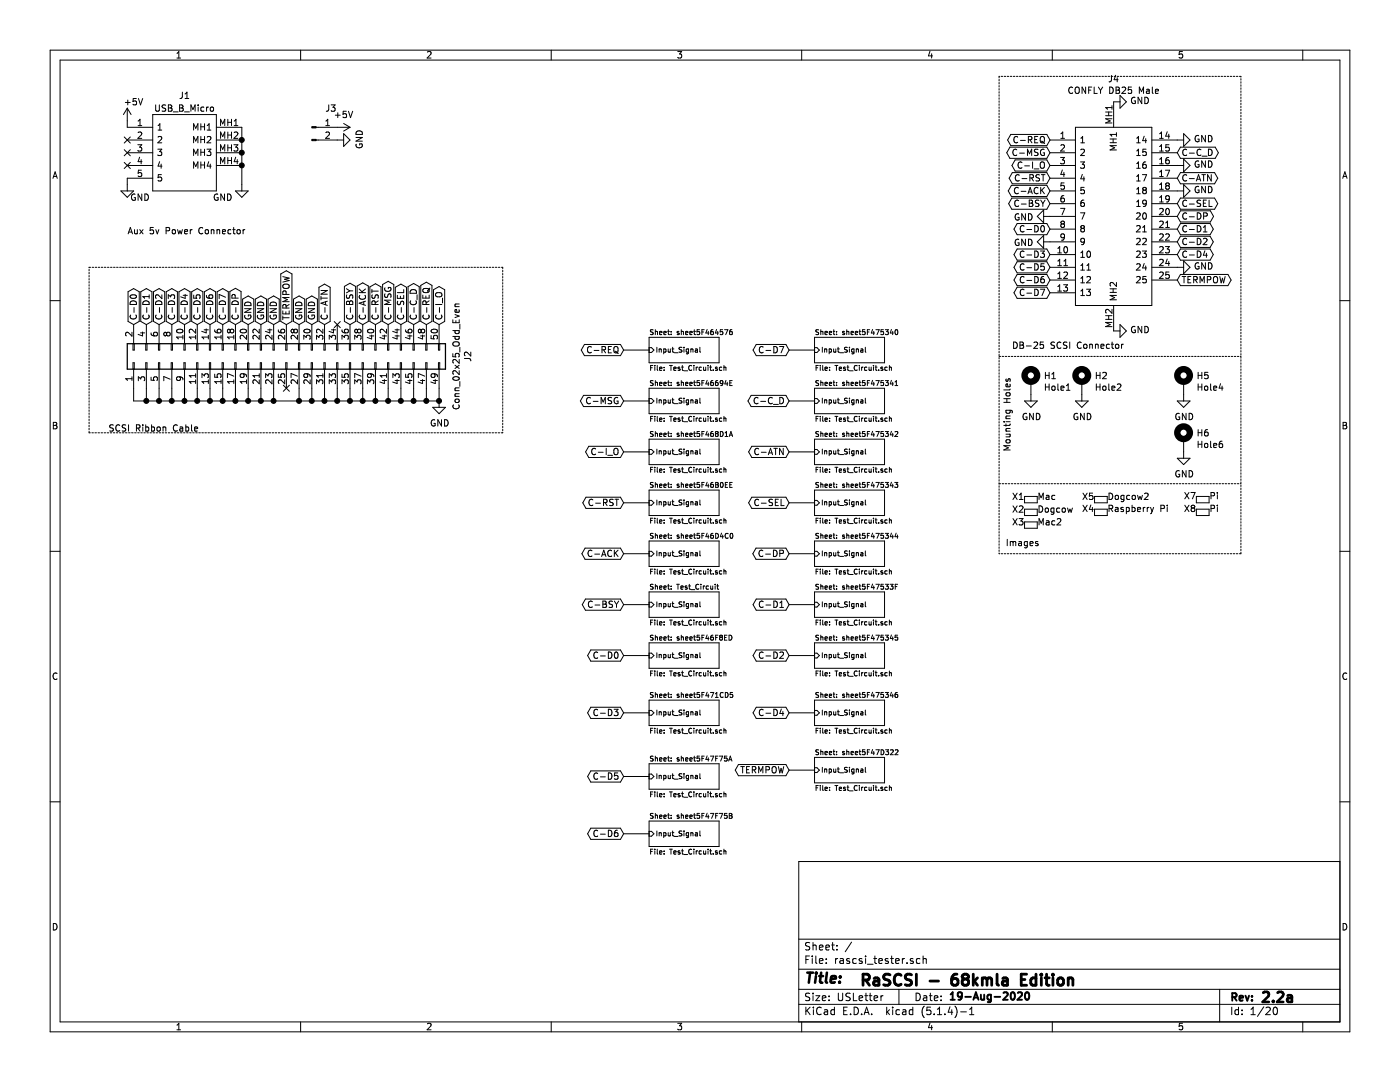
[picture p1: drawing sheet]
EESchema Schematic File Version 4
LIBS:rascsi_tester-cache
EELAYER 30 0
EELAYER END
$Descr USLetter 11000 8500
encoding utf-8
Sheet 1 20
Title ""
Date ""
Rev ""
Comp ""
Comment1 ""
Comment2 ""
Comment3 ""
Comment4 ""
$EndDescr
$Comp
L Connector_Generic:Conn_02x25_Odd_Even J2
U 1 1
P 2250 2850
F 0 "J2" H 2300 1425 50  0000 C CNN
F 1 "Conn_02x25_Odd_Even" H 2300 1516 50  0000 C CNN
F 2 "Connector_PinHeader_2.54mm:PinHeader_2x25_P2.54mm_Vertical" H 2250 2850 50  0001 C CNN
F 3 "~" H 2250 2850 50  0001 C CNN
F 4 "C40024" H 2250 2850 50  0001 C CNN "LCSC"
	1    2250 2850
	0    -1   -1   0   
$EndComp
Wire Wire Line
	1050 3150 1050 3050
Wire Wire Line
	1050 3150 1150 3150
Wire Wire Line
	1150 3150 1150 3050
Wire Wire Line
	1150 3150 1250 3150
Wire Wire Line
	1250 3150 1250 3050
Connection ~ 1150 3150
Wire Wire Line
	1250 3150 1350 3150
Wire Wire Line
	1350 3150 1350 3050
Connection ~ 1250 3150
Wire Wire Line
	1350 3150 1450 3150
Wire Wire Line
	1450 3150 1450 3050
Connection ~ 1350 3150
Wire Wire Line
	1450 3150 1550 3150
Wire Wire Line
	1550 3150 1550 3050
Connection ~ 1450 3150
Wire Wire Line
	1550 3150 1650 3150
Wire Wire Line
	1650 3150 1650 3050
Connection ~ 1550 3150
Wire Wire Line
	1650 3150 1750 3150
Wire Wire Line
	1750 3150 1750 3050
Connection ~ 1650 3150
Wire Wire Line
	1750 3150 1850 3150
Wire Wire Line
	1850 3150 1850 3050
Connection ~ 1750 3150
Wire Wire Line
	1850 3150 1950 3150
Wire Wire Line
	1950 3150 1950 3050
Connection ~ 1850 3150
Wire Wire Line
	1950 3150 2050 3150
Wire Wire Line
	2050 3150 2050 3050
Connection ~ 1950 3150
Wire Wire Line
	2050 3150 2150 3150
Wire Wire Line
	2150 3150 2150 3050
Connection ~ 2050 3150
Wire Wire Line
	2150 3150 2350 3150
Wire Wire Line
	2350 3150 2350 3050
Connection ~ 2150 3150
Wire Wire Line
	2350 3150 2450 3150
Wire Wire Line
	2450 3150 2450 3050
Connection ~ 2350 3150
Wire Wire Line
	2450 3150 2550 3150
Wire Wire Line
	2550 3150 2550 3050
Connection ~ 2450 3150
Wire Wire Line
	2550 3150 2650 3150
Wire Wire Line
	2650 3150 2650 3050
Connection ~ 2550 3150
Wire Wire Line
	2650 3150 2750 3150
Wire Wire Line
	2750 3150 2750 3050
Connection ~ 2650 3150
Wire Wire Line
	2750 3150 2850 3150
Wire Wire Line
	2850 3150 2850 3050
Connection ~ 2750 3150
Wire Wire Line
	2850 3150 2950 3150
Wire Wire Line
	2950 3150 2950 3050
Connection ~ 2850 3150
Wire Wire Line
	2950 3150 3050 3150
Wire Wire Line
	3050 3150 3050 3050
Connection ~ 2950 3150
Wire Wire Line
	3050 3150 3150 3150
Wire Wire Line
	3150 3150 3150 3050
Connection ~ 3050 3150
Wire Wire Line
	3150 3150 3250 3150
Wire Wire Line
	3250 3150 3250 3050
Connection ~ 3150 3150
Wire Wire Line
	3250 3150 3350 3150
Wire Wire Line
	3350 3150 3350 3050
Connection ~ 3250 3150
Wire Wire Line
	3350 3150 3450 3150
Wire Wire Line
	3450 3150 3450 3050
Connection ~ 3350 3150
Text GLabel 1050 2550 1    50   BiDi ~ 0
C-D0
Text GLabel 1150 2550 1    50   BiDi ~ 0
C-D1
Text GLabel 1250 2550 1    50   BiDi ~ 0
C-D2
Text GLabel 1350 2550 1    50   BiDi ~ 0
C-D3
Text GLabel 1450 2550 1    50   BiDi ~ 0
C-D4
Text GLabel 1550 2550 1    50   BiDi ~ 0
C-D5
Text GLabel 1650 2550 1    50   BiDi ~ 0
C-D6
Text GLabel 1750 2550 1    50   BiDi ~ 0
C-D7
Text GLabel 1850 2550 1    50   BiDi ~ 0
C-DP
Text GLabel 1950 2550 1    50   BiDi ~ 0
GND
Text GLabel 2050 2550 1    50   BiDi ~ 0
GND
Text GLabel 2150 2550 1    50   BiDi ~ 0
GND
Text GLabel 2350 2550 1    50   BiDi ~ 0
GND
Text GLabel 2450 2550 1    50   BiDi ~ 0
GND
Text GLabel 2550 2550 1    50   BiDi ~ 0
C-ATN
Text GLabel 2750 2550 1    50   BiDi ~ 0
C-BSY
Text GLabel 2850 2550 1    50   BiDi ~ 0
C-ACK
Text GLabel 2950 2550 1    50   BiDi ~ 0
C-RST
Text GLabel 3050 2550 1    50   BiDi ~ 0
C-MSG
Text GLabel 3150 2550 1    50   BiDi ~ 0
C-SEL
Text GLabel 3250 2550 1    50   BiDi ~ 0
C-C_D
Text GLabel 3350 2550 1    50   BiDi ~ 0
C-REQ
Text GLabel 3450 2550 1    50   BiDi ~ 0
C-I_O
NoConn ~ 2250 3050
NoConn ~ 2650 2550
Wire Notes Line
	7850 2800 9750 2800
Wire Notes Line
	9750 4350 9750 600 
Wire Notes Line
	9750 600  7850 600 
Wire Notes Line
	7850 600  7850 4350
Text Notes 7950 2750 0    50   ~ 0
DB-25 SCSI Connector
Text Notes 850  3400 0    50   ~ 0
SCSI Ribbon Cable
Wire Notes Line
	700  2100 3950 2100
Wire Notes Line
	3950 2100 3950 3400
Wire Notes Line
	3950 3400 700  3400
Wire Notes Line
	700  3400 700  2100
$Comp
L power:GND #PWR06
U 1 1
P 3450 3150
F 0 "#PWR06" H 3450 2900 50  0001 C CNN
F 1 "GND" H 3455 2977 50  0000 C CNN
F 2 "" H 3450 3150 50  0001 C CNN
F 3 "" H 3450 3150 50  0001 C CNN
	1    3450 3150
	1    0    0    -1  
$EndComp
Connection ~ 3450 3150
Text GLabel 8250 1800 0    50   BiDi ~ 0
C-D0
Text GLabel 9250 1800 2    50   BiDi ~ 0
C-D1
Text GLabel 9250 1900 2    50   BiDi ~ 0
C-D2
Text GLabel 8250 2000 0    50   BiDi ~ 0
C-D3
Text GLabel 9250 2000 2    50   BiDi ~ 0
C-D4
Text GLabel 8250 2100 0    50   BiDi ~ 0
C-D5
Text GLabel 8250 2200 0    50   BiDi ~ 0
C-D6
Text GLabel 8250 2300 0    50   BiDi ~ 0
C-D7
Text GLabel 9250 1700 2    50   BiDi ~ 0
C-DP
Text GLabel 9250 1400 2    50   BiDi ~ 0
C-ATN
Text GLabel 8250 1600 0    50   BiDi ~ 0
C-BSY
Text GLabel 8250 1500 0    50   BiDi ~ 0
C-ACK
Text GLabel 8250 1400 0    50   BiDi ~ 0
C-RST
Text GLabel 8250 1200 0    50   BiDi ~ 0
C-MSG
Text GLabel 9250 1600 2    50   BiDi ~ 0
C-SEL
Text GLabel 9250 1200 2    50   BiDi ~ 0
C-C_D
Text GLabel 8250 1100 0    50   BiDi ~ 0
C-REQ
Text GLabel 8250 1300 0    50   BiDi ~ 0
C-I_O
Text GLabel 9250 2200 2    50   BiDi ~ 0
TERMPOW
$Comp
L power:GND #PWR012
U 1 1
P 8750 2600
F 0 "#PWR012" H 8750 2350 50  0001 C CNN
F 1 "GND" V 8755 2472 50  0000 R CNN
F 2 "" H 8750 2600 50  0001 C CNN
F 3 "" H 8750 2600 50  0001 C CNN
	1    8750 2600
	0    -1   -1   0   
$EndComp
$Comp
L power:GND #PWR015
U 1 1
P 9250 1100
F 0 "#PWR015" H 9250 850 50  0001 C CNN
F 1 "GND" V 9255 972 50  0000 R CNN
F 2 "" H 9250 1100 50  0001 C CNN
F 3 "" H 9250 1100 50  0001 C CNN
	1    9250 1100
	0    -1   -1   0   
$EndComp
$Comp
L power:GND #PWR016
U 1 1
P 9250 1300
F 0 "#PWR016" H 9250 1050 50  0001 C CNN
F 1 "GND" V 9255 1172 50  0000 R CNN
F 2 "" H 9250 1300 50  0001 C CNN
F 3 "" H 9250 1300 50  0001 C CNN
	1    9250 1300
	0    -1   -1   0   
$EndComp
$Comp
L power:GND #PWR017
U 1 1
P 9250 1500
F 0 "#PWR017" H 9250 1250 50  0001 C CNN
F 1 "GND" V 9255 1372 50  0000 R CNN
F 2 "" H 9250 1500 50  0001 C CNN
F 3 "" H 9250 1500 50  0001 C CNN
	1    9250 1500
	0    -1   -1   0   
$EndComp
$Comp
L power:GND #PWR08
U 1 1
P 8250 1700
F 0 "#PWR08" H 8250 1450 50  0001 C CNN
F 1 "GND" V 8255 1572 50  0000 R CNN
F 2 "" H 8250 1700 50  0001 C CNN
F 3 "" H 8250 1700 50  0001 C CNN
	1    8250 1700
	0    1    1    0   
$EndComp
$Comp
L power:GND #PWR09
U 1 1
P 8250 1900
F 0 "#PWR09" H 8250 1650 50  0001 C CNN
F 1 "GND" V 8255 1772 50  0000 R CNN
F 2 "" H 8250 1900 50  0001 C CNN
F 3 "" H 8250 1900 50  0001 C CNN
	1    8250 1900
	0    1    1    0   
$EndComp
$Comp
L power:GND #PWR018
U 1 1
P 9250 2100
F 0 "#PWR018" H 9250 1850 50  0001 C CNN
F 1 "GND" V 9255 1972 50  0000 R CNN
F 2 "" H 9250 2100 50  0001 C CNN
F 3 "" H 9250 2100 50  0001 C CNN
	1    9250 2100
	0    -1   -1   0   
$EndComp
$Comp
L power:GND #PWR011
U 1 1
P 8750 800
F 0 "#PWR011" H 8750 550 50  0001 C CNN
F 1 "GND" V 8755 672 50  0000 R CNN
F 2 "" H 8750 800 50  0001 C CNN
F 3 "" H 8750 800 50  0001 C CNN
	1    8750 800 
	0    -1   -1   0   
$EndComp
$Comp
L Mechanical:MountingHole_Pad H1
U 1 1
P 8100 3000
F 0 "H1" H 8200 3049 50  0000 L CNN
F 1 "Hole1" H 8200 2958 50  0000 L CNN
F 2 "MountingHole:MountingHole_2.7mm_M2.5_Pad_Via" H 8100 3000 50  0001 C CNN
F 3 "~" H 8100 3000 50  0001 C CNN
	1    8100 3000
	1    0    0    -1  
$EndComp
$Comp
L Mechanical:MountingHole_Pad H2
U 1 1
P 8500 3000
F 0 "H2" H 8600 3049 50  0000 L CNN
F 1 "Hole2" H 8600 2958 50  0000 L CNN
F 2 "MountingHole:MountingHole_2.7mm_M2.5_Pad_Via" H 8500 3000 50  0001 C CNN
F 3 "~" H 8500 3000 50  0001 C CNN
	1    8500 3000
	1    0    0    -1  
$EndComp
$Comp
L Mechanical:MountingHole_Pad H5
U 1 1
P 9300 3000
F 0 "H5" H 9400 3049 50  0000 L CNN
F 1 "Hole4" H 9400 2958 50  0000 L CNN
F 2 "MountingHole:MountingHole_2.7mm_M2.5_Pad_Via" H 9300 3000 50  0001 C CNN
F 3 "~" H 9300 3000 50  0001 C CNN
	1    9300 3000
	1    0    0    -1  
$EndComp
$Comp
L Mechanical:MountingHole_Pad H6
U 1 1
P 9300 3450
F 0 "H6" H 9400 3499 50  0000 L CNN
F 1 "Hole6" H 9400 3408 50  0000 L CNN
F 2 "MountingHole:MountingHole_2.7mm_M2.5_Pad_Via" H 9300 3450 50  0001 C CNN
F 3 "~" H 9300 3450 50  0001 C CNN
	1    9300 3450
	1    0    0    -1  
$EndComp
$Comp
L SamacSys_Parts:Logo X1
U 1 1
P 8100 4000
F 0 "X1" H 7950 4100 50  0000 L CNN
F 1 "Mac" H 8150 4100 50  0000 L CNN
F 2 "SamacSys_Parts:mac_happy_small" H 8100 4000 50  0001 C CNN
F 3 "" H 8100 4000 50  0001 C CNN
	1    8100 4000
	1    0    0    -1  
$EndComp
$Comp
L SamacSys_Parts:Logo X2
U 1 1
P 8100 4100
F 0 "X2" H 7950 4200 50  0000 L CNN
F 1 "Dogcow" H 8150 4200 50  0000 L CNN
F 2 "SamacSys_Parts:dogcow" H 8100 4100 50  0001 C CNN
F 3 "" H 8100 4100 50  0001 C CNN
	1    8100 4100
	1    0    0    -1  
$EndComp
$Comp
L SamacSys_Parts:Logo X3
U 1 1
P 8100 4200
F 0 "X3" H 7950 4300 50  0000 L CNN
F 1 "Mac2" H 8150 4300 50  0000 L CNN
F 2 "SamacSys_Parts:mac_happy_small" H 8100 4200 50  0001 C CNN
F 3 "SamacSys_Parts:mac_happy_small" H 8100 4200 50  0001 C CNN
	1    8100 4200
	1    0    0    -1  
$EndComp
$Comp
L SamacSys_Parts:Logo X5
U 1 1
P 8650 4000
F 0 "X5" H 8500 4100 50  0000 L CNN
F 1 "Dogcow2" H 8700 4100 50  0000 L CNN
F 2 "SamacSys_Parts:dogcow" H 8650 4000 50  0001 C CNN
F 3 "" H 8650 4000 50  0001 C CNN
	1    8650 4000
	1    0    0    -1  
$EndComp
$Comp
L power:GND #PWR07
U 1 1
P 8100 3100
F 0 "#PWR07" H 8100 2850 50  0001 C CNN
F 1 "GND" H 8105 2927 50  0000 C CNN
F 2 "" H 8100 3100 50  0001 C CNN
F 3 "" H 8100 3100 50  0001 C CNN
	1    8100 3100
	1    0    0    -1  
$EndComp
$Comp
L power:GND #PWR020
U 1 1
P 9300 3550
F 0 "#PWR020" H 9300 3300 50  0001 C CNN
F 1 "GND" H 9305 3377 50  0000 C CNN
F 2 "" H 9300 3550 50  0001 C CNN
F 3 "" H 9300 3550 50  0001 C CNN
	1    9300 3550
	1    0    0    -1  
$EndComp
$Comp
L power:GND #PWR019
U 1 1
P 9300 3100
F 0 "#PWR019" H 9300 2850 50  0001 C CNN
F 1 "GND" H 9305 2927 50  0000 C CNN
F 2 "" H 9300 3100 50  0001 C CNN
F 3 "" H 9300 3100 50  0001 C CNN
	1    9300 3100
	1    0    0    -1  
$EndComp
$Comp
L power:GND #PWR010
U 1 1
P 8500 3100
F 0 "#PWR010" H 8500 2850 50  0001 C CNN
F 1 "GND" H 8505 2927 50  0000 C CNN
F 2 "" H 8500 3100 50  0001 C CNN
F 3 "" H 8500 3100 50  0001 C CNN
	1    8500 3100
	1    0    0    -1  
$EndComp
Wire Notes Line
	7850 3800 9750 3800
Wire Notes Line
	9750 4350 7850 4350
Text Notes 7900 4300 0    50   ~ 0
Images
Text Notes 7950 3550 1    50   ~ 0
Mounting Holes
$Comp
L SamacSys_Parts:Logo X7
U 1 1
P 9450 3850
F 0 "X7" H 9600 3900 50  0000 R CNN
F 1 "Pi" H 9400 3900 50  0000 R CNN
F 2 "SamacSys_Parts:pi_logo" H 9450 3850 50  0001 C CNN
F 3 "" H 9450 3850 50  0001 C CNN
	1    9450 3850
	-1   0    0    1   
$EndComp
$Comp
L SamacSys_Parts:Logo X4
U 1 1
P 8650 3950
F 0 "X4" H 8800 4000 50  0000 R CNN
F 1 "Raspberry Pi" H 8600 4000 50  0000 R CNN
F 2 "SamacSys_Parts:pi_logo" H 8650 3950 50  0001 C CNN
F 3 "" H 8650 3950 50  0001 C CNN
	1    8650 3950
	-1   0    0    1   
$EndComp
$Comp
L SamacSys_Parts:L717SDB25PA4CH4F J4
U 1 1
P 8750 800
F 0 "J4" V 8569 800 50  0000 C CNN
F 1 "CONFLY DB25 Male" V 8660 800 50  0000 C CNN
F 2 "L717SDB25PA4CH4F" H 10400 1100 50  0001 L CNN
F 3 "https://componentsearchengine.com/Datasheets/1/L717SDB25PA4CH4F.pdf" H 10400 1000 50  0001 L CNN
F 4 "D-Sub Standard Connectors 25P Size B Stamped Male DSub Contact SD" H 10400 900 50  0001 L CNN "Description"
F 5 "12.55" H 10400 800 50  0001 L CNN "Height"
F 6 "523-L717SDB25PA4CH4F" H 10400 700 50  0001 L CNN "Mouser Part Number"
F 7 "https://www.mouser.com/Search/Refine.aspx?Keyword=523-L717SDB25PA4CH4F" H 10400 600 50  0001 L CNN "Mouser Price/Stock"
F 8 "Amphenol" H 10400 500 50  0001 L CNN "Manufacturer_Name"
F 9 "L717SDB25PA4CH4F" H 10400 400 50  0001 L CNN "Manufacturer_Part_Number"
F 10 "C75751" V 8750 800 50  0001 C CNN "LCSC"
	1    8750 800 
	0    -1   1    0   
$EndComp
$Comp
L SamacSys_Parts:Logo X8
U 1 1
P 9450 3950
F 0 "X8" H 9600 4000 50  0000 R CNN
F 1 "Pi" H 9400 4000 50  0000 R CNN
F 2 "SamacSys_Parts:scsi_logo" H 9450 3950 50  0001 C CNN
F 3 "" H 9450 3950 50  0001 C CNN
	1    9450 3950
	-1   0    0    1   
$EndComp
Text Notes 6750 7760 0    87   ~ 17
RaSCSI - 68kmla Edition
Text Notes 9900 7890 0    79   ~ 16
2.2a
Text Notes 7450 7870 0    59   ~ 12
19-Aug-2020
$Comp
L Connector:Conn_01x02_Male J3
U 1 1
P 2450 1000
F 0 "J3" H 2600 1150 50  0000 C CNN
F 1 "Conn_01x02_Male" H 2558 1090 50  0001 C CNN
F 2 "Connector_PinHeader_2.54mm:PinHeader_1x02_P2.54mm_Vertical" H 2450 1000 50  0001 C CNN
F 3 "~" H 2450 1000 50  0001 C CNN
	1    2450 1000
	1    0    0    -1  
$EndComp
$Comp
L power:+5V #PWR04
U 1 1
P 2650 1000
F 0 "#PWR04" H 2650 850 50  0001 C CNN
F 1 "+5V" V 2550 1050 50  0000 C CNN
F 2 "" H 2650 1000 50  0001 C CNN
F 3 "" H 2650 1000 50  0001 C CNN
	1    2650 1000
	0    1    1    0   
$EndComp
$Comp
L power:GND #PWR05
U 1 1
P 2650 1100
F 0 "#PWR05" H 2650 850 50  0001 C CNN
F 1 "GND" H 2655 927 50  0000 C CNN
F 2 "" H 2650 1100 50  0001 C CNN
F 3 "" H 2650 1100 50  0001 C CNN
	1    2650 1100
	0    -1   -1   0   
$EndComp
Text GLabel 2250 2550 1    50   BiDi ~ 0
TERMPOW
$Comp
L SamacSys_Parts:U254-051N-4BH806 J1
U 1 1
P 1000 1000
F 0 "J1" H 1450 1250 50  0000 C CNN
F 1 "USB_B_Micro" H 1450 1150 50  0000 C CNN
F 2 "SamacSys_Parts:U254051N4BH806" H 1150 950 50  0001 C CNN
F 3 "~" H 1150 950 50  0001 C CNN
F 4 "C319170" H 1000 1000 50  0001 C CNN "LCSC"
	1    1000 1000
	1    0    0    -1  
$EndComp
$Comp
L power:GND #PWR02
U 1 1
P 1000 1450
F 0 "#PWR02" H 1000 1200 50  0001 C CNN
F 1 "GND" H 1100 1350 50  0000 C CNN
F 2 "" H 1000 1450 50  0001 C CNN
F 3 "" H 1000 1450 50  0001 C CNN
	1    1000 1450
	1    0    0    -1  
$EndComp
$Comp
L power:GND #PWR03
U 1 1
P 1900 1450
F 0 "#PWR03" H 1900 1200 50  0001 C CNN
F 1 "GND" H 1750 1350 50  0000 C CNN
F 2 "" H 1900 1450 50  0001 C CNN
F 3 "" H 1900 1450 50  0001 C CNN
	1    1900 1450
	1    0    0    -1  
$EndComp
$Comp
L power:+5V #PWR01
U 1 1
P 1000 950
F 0 "#PWR01" H 1000 800 50  0001 C CNN
F 1 "+5V" H 1050 1100 50  0000 C CNN
F 2 "" H 1000 950 50  0001 C CNN
F 3 "" H 1000 950 50  0001 C CNN
	1    1000 950 
	1    0    0    -1  
$EndComp
NoConn ~ 1000 1100
NoConn ~ 1000 1200
NoConn ~ 1000 1300
Text Notes 1000 1850 0    50   ~ 0
Aux 5v Power Connector
Connection ~ 1900 1100
Wire Wire Line
	1900 1100 1900 1000
Connection ~ 1900 1200
Wire Wire Line
	1900 1200 1900 1100
Connection ~ 1900 1300
Wire Wire Line
	1900 1300 1900 1200
Wire Wire Line
	1000 1000 1000 950 
Wire Wire Line
	1000 1400 1000 1450
Wire Wire Line
	1900 1300 1900 1450
$Sheet
S 5100 4650 550  200 
U 5F448E47
F0 "Test_Circuit" 39
F1 "Test_Circuit.sch" 39
F2 "Input_Signal" I L 5100 4750 39 
$EndSheet
Text GLabel 4900 5150 0    50   BiDi ~ 0
C-D0
Text GLabel 4900 5600 0    50   BiDi ~ 0
C-D3
Text GLabel 4900 6100 0    50   BiDi ~ 0
C-D5
Text GLabel 4900 6550 0    50   BiDi ~ 0
C-D6
Text GLabel 6200 2750 0    50   BiDi ~ 0
C-D7
Text GLabel 4900 4750 0    50   BiDi ~ 0
C-BSY
Text GLabel 4900 4350 0    50   BiDi ~ 0
C-ACK
Text GLabel 4900 3950 0    50   BiDi ~ 0
C-RST
Text GLabel 4900 3150 0    50   BiDi ~ 0
C-MSG
Text GLabel 4900 2750 0    50   BiDi ~ 0
C-REQ
Text GLabel 4900 3550 0    50   BiDi ~ 0
C-I_O
Text GLabel 6200 3150 0    50   BiDi ~ 0
C-C_D
$Sheet
S 5100 2650 550  200 
U 5F464579
F0 "sheet5F464576" 39
F1 "Test_Circuit.sch" 39
F2 "Input_Signal" I L 5100 2750 39 
$EndSheet
$Sheet
S 5100 3050 550  200 
U 5F466951
F0 "sheet5F46694E" 39
F1 "Test_Circuit.sch" 39
F2 "Input_Signal" I L 5100 3150 39 
$EndSheet
$Sheet
S 5100 3450 550  200 
U 5F468D1D
F0 "sheet5F468D1A" 39
F1 "Test_Circuit.sch" 39
F2 "Input_Signal" I L 5100 3550 39 
$EndSheet
$Sheet
S 5100 3850 550  200 
U 5F46B0F1
F0 "sheet5F46B0EE" 39
F1 "Test_Circuit.sch" 39
F2 "Input_Signal" I L 5100 3950 39 
$EndSheet
$Sheet
S 5100 4250 550  200 
U 5F46D4C3
F0 "sheet5F46D4C0" 39
F1 "Test_Circuit.sch" 39
F2 "Input_Signal" I L 5100 4350 39 
$EndSheet
$Sheet
S 5100 5050 550  200 
U 5F46F8F0
F0 "sheet5F46F8ED" 39
F1 "Test_Circuit.sch" 39
F2 "Input_Signal" I L 5100 5150 39 
$EndSheet
$Sheet
S 5100 5500 550  200 
U 5F471CD8
F0 "sheet5F471CD5" 39
F1 "Test_Circuit.sch" 39
F2 "Input_Signal" I L 5100 5600 39 
$EndSheet
$Sheet
S 6400 4650 550  200 
U 5F475349
F0 "sheet5F47533F" 39
F1 "Test_Circuit.sch" 39
F2 "Input_Signal" I L 6400 4750 39 
$EndSheet
$Sheet
S 6400 2650 550  200 
U 5F47534C
F0 "sheet5F475340" 39
F1 "Test_Circuit.sch" 39
F2 "Input_Signal" I L 6400 2750 39 
$EndSheet
$Sheet
S 6400 3050 550  200 
U 5F47534F
F0 "sheet5F475341" 39
F1 "Test_Circuit.sch" 39
F2 "Input_Signal" I L 6400 3150 39 
$EndSheet
$Sheet
S 6400 3450 550  200 
U 5F475352
F0 "sheet5F475342" 39
F1 "Test_Circuit.sch" 39
F2 "Input_Signal" I L 6400 3550 39 
$EndSheet
$Sheet
S 6400 3850 550  200 
U 5F475355
F0 "sheet5F475343" 39
F1 "Test_Circuit.sch" 39
F2 "Input_Signal" I L 6400 3950 39 
$EndSheet
$Sheet
S 6400 4250 550  200 
U 5F475358
F0 "sheet5F475344" 39
F1 "Test_Circuit.sch" 39
F2 "Input_Signal" I L 6400 4350 39 
$EndSheet
$Sheet
S 6400 5050 550  200 
U 5F47535B
F0 "sheet5F475345" 39
F1 "Test_Circuit.sch" 39
F2 "Input_Signal" I L 6400 5150 39 
$EndSheet
$Sheet
S 6400 5500 550  200 
U 5F47535E
F0 "sheet5F475346" 39
F1 "Test_Circuit.sch" 39
F2 "Input_Signal" I L 6400 5600 39 
$EndSheet
Text GLabel 6200 4750 0    50   BiDi ~ 0
C-D1
Text GLabel 6200 5150 0    50   BiDi ~ 0
C-D2
Text GLabel 6200 5600 0    50   BiDi ~ 0
C-D4
Text GLabel 6200 4350 0    50   BiDi ~ 0
C-DP
Text GLabel 6200 3550 0    50   BiDi ~ 0
C-ATN
Text GLabel 6200 6050 0    50   BiDi ~ 0
TERMPOW
Text GLabel 6200 3950 0    50   BiDi ~ 0
C-SEL
$Sheet
S 6400 5950 550  200 
U 5F47D326
F0 "sheet5F47D322" 39
F1 "Test_Circuit.sch" 39
F2 "Input_Signal" I L 6400 6050 39 
$EndSheet
$Sheet
S 5100 6000 550  200 
U 5F47F75E
F0 "sheet5F47F75A" 39
F1 "Test_Circuit.sch" 39
F2 "Input_Signal" I L 5100 6100 39 
$EndSheet
$Sheet
S 5100 6450 550  200 
U 5F47F761
F0 "sheet5F47F75B" 39
F1 "Test_Circuit.sch" 39
F2 "Input_Signal" I L 5100 6550 39 
$EndSheet
Wire Wire Line
	4900 2750 5100 2750
Wire Wire Line
	4900 3150 5100 3150
Wire Wire Line
	4900 3550 5100 3550
Wire Wire Line
	6200 2750 6400 2750
Wire Wire Line
	6200 3150 6400 3150
Wire Wire Line
	6200 3550 6400 3550
Wire Wire Line
	6200 3950 6400 3950
Wire Wire Line
	6200 4350 6400 4350
Wire Wire Line
	6200 5150 6400 5150
Wire Wire Line
	6200 5600 6400 5600
Wire Wire Line
	6200 6050 6400 6050
Wire Wire Line
	4900 6100 5100 6100
Wire Wire Line
	4900 5600 5100 5600
Wire Wire Line
	4900 5150 5100 5150
Wire Wire Line
	4900 4350 5100 4350
Wire Wire Line
	4900 3950 5100 3950
Wire Wire Line
	6200 4750 6400 4750
Wire Wire Line
	4900 6550 5100 6550
Wire Wire Line
	4900 4750 5100 4750
$EndSCHEMATC
